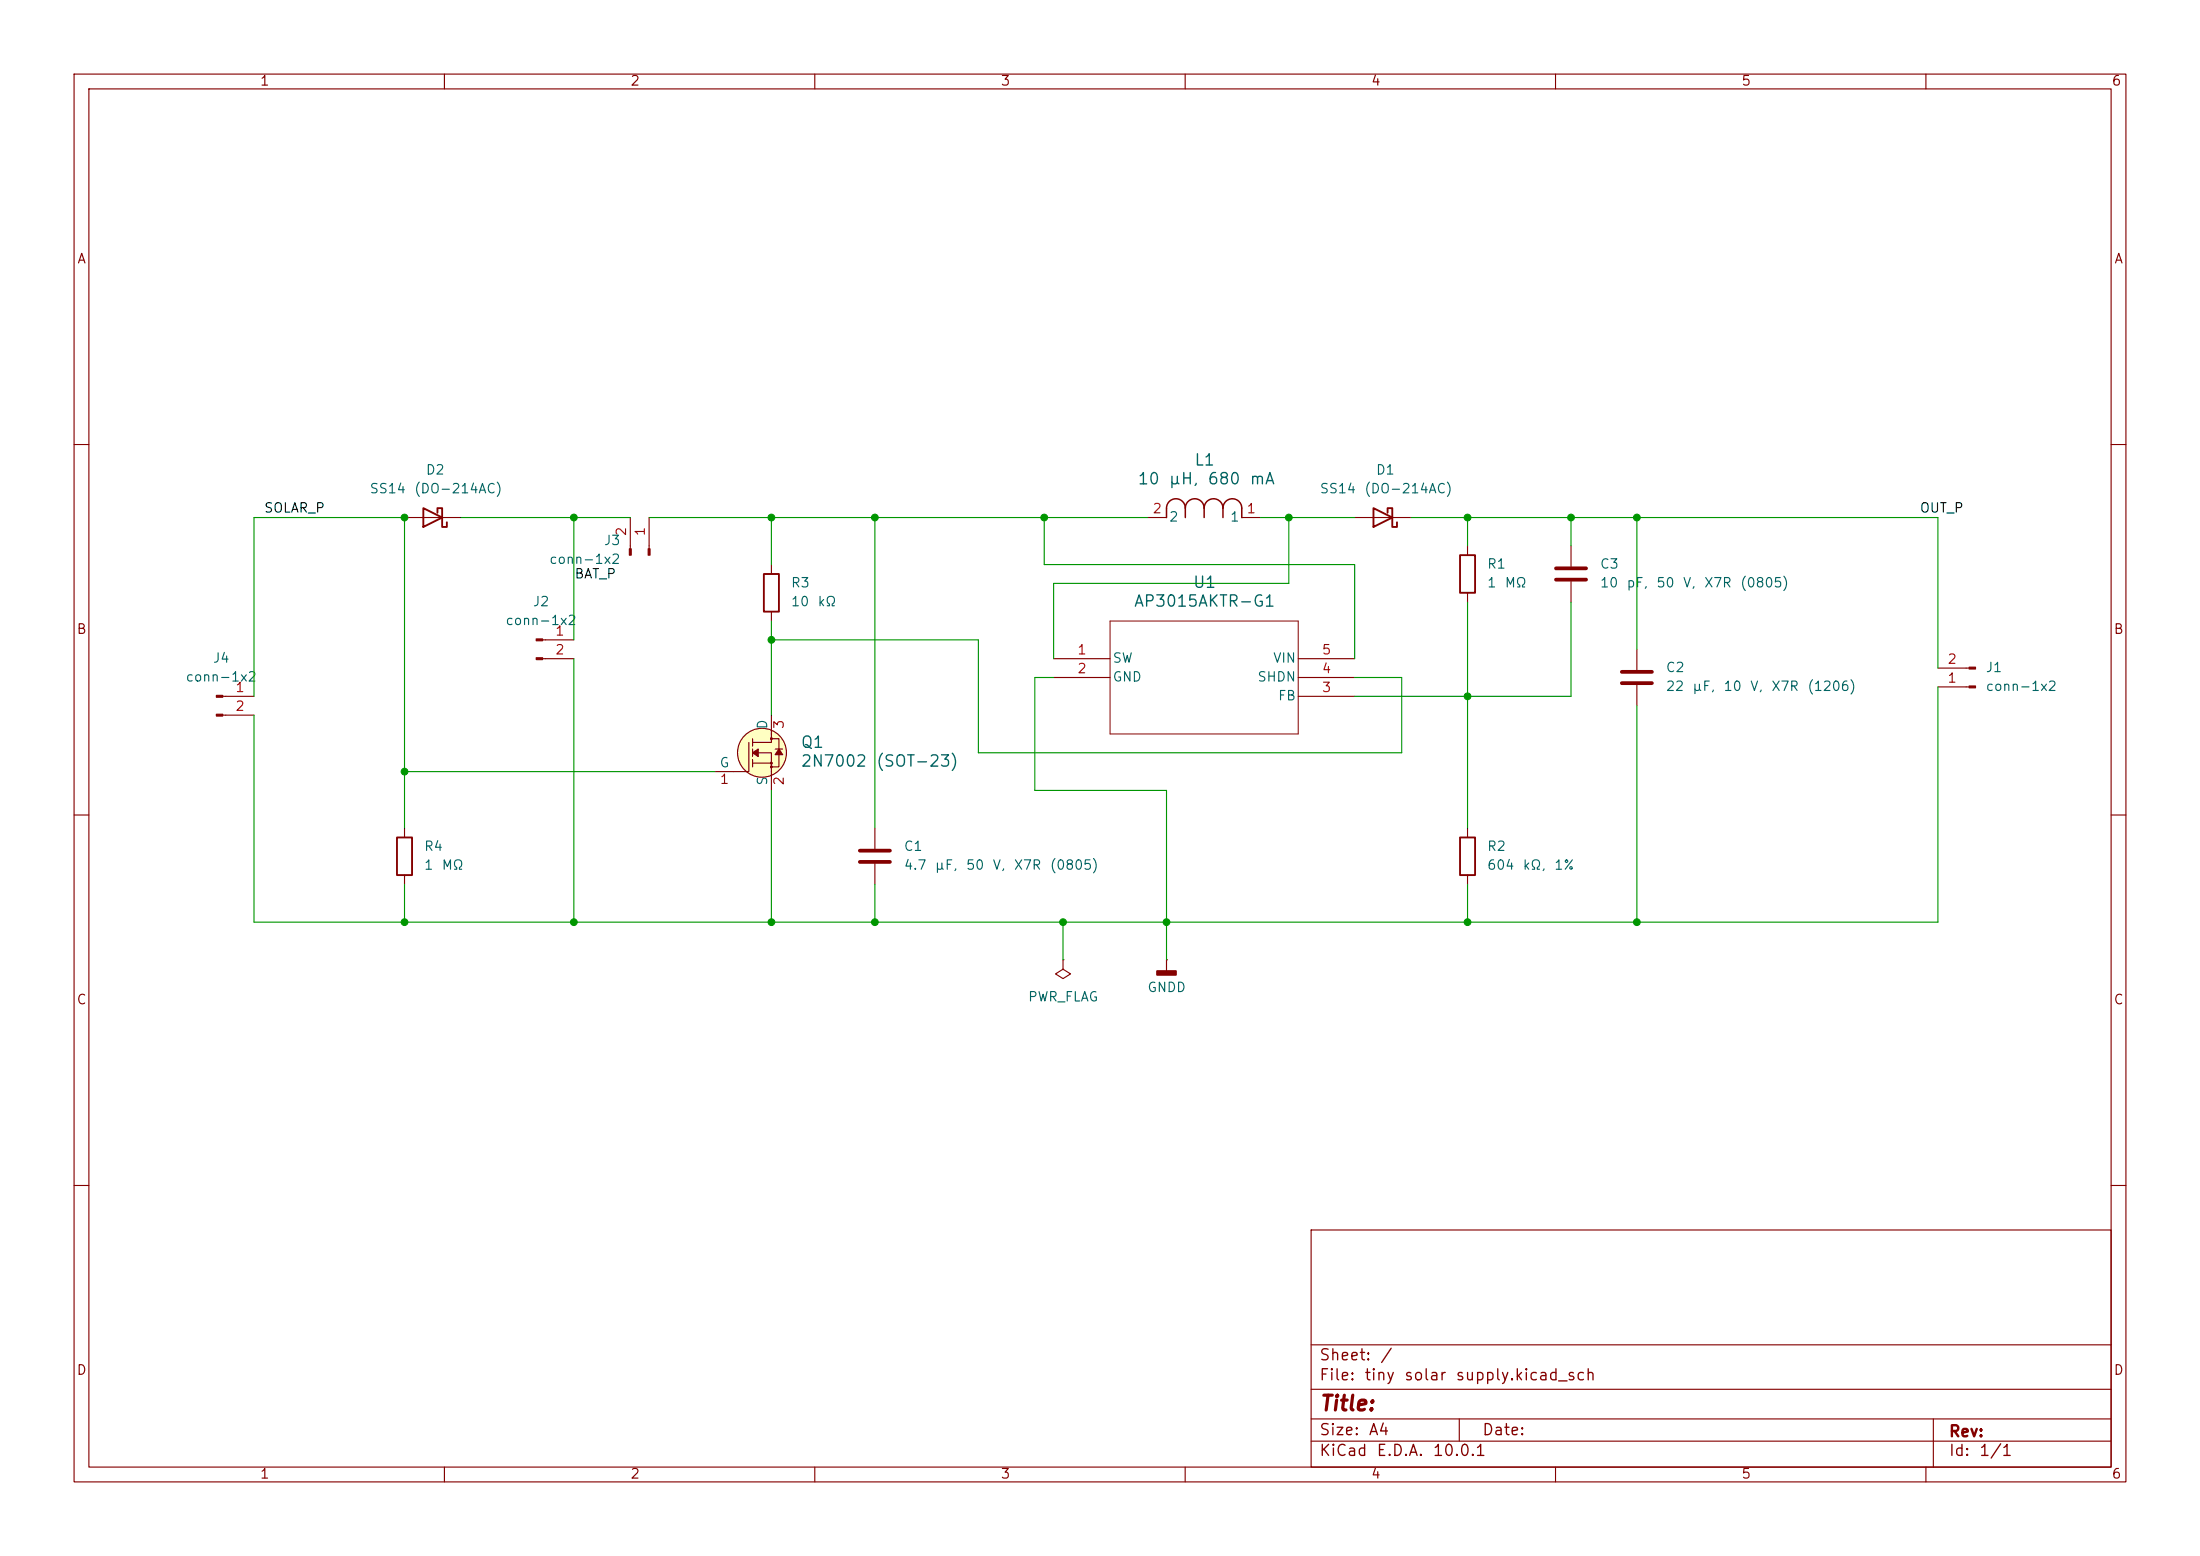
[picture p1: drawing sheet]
(kicad_sch
 (version 20260306)
 (generator "eeschema")
 (generator_version "10.0")
 (paper "A4")
 (lib_symbols
  (symbol "2026-07-17_06-51-12:ASPI-0630LR-100M-T15"
   (body_styles demorgan)
   (pin_names
    (offset 0.254)) (exclude_from_sim no) (in_bom yes) (on_board yes)
   (in_pos_files yes)
   (duplicate_pin_numbers_are_jumpers no)
   (property "Reference" "L" (at 6.985 5.08 0) (show_name no) (do_not_autoplace no) (effects (font (size 1.524 1.524))))
   (property "Value" "ASPI-0630LR-100M-T15" (at 6.985 -2.54 0) (show_name no) (do_not_autoplace no) (effects (font (size 1.524 1.524))))
   (property "Footprint" "IND_ASPI-0630LR_ABR" (at 0 0 0) (show_name no) (do_not_autoplace no) (hide yes) (effects (font (size 1.27 1.27)
    (italic yes))))
   (property "Datasheet" "ASPI-0630LR-100M-T15" (at 0 0 0) (show_name no) (do_not_autoplace no) (hide yes) (effects (font (size 1.27 1.27)
    (italic yes))))
   (property "Description" "" (at 0 0 0) (show_name no) (do_not_autoplace no) (hide yes) (effects (font (size 1.27 1.27))))
   (property "ki_locked" "" (at 0 0 0) (show_name no) (do_not_autoplace no) (effects (font (size 1.27 1.27))))
   (symbol "ASPI-0630LR-100M-T15_1_1"
    (polyline (pts (xy 2.54 0) (xy 2.54 1.27)) (stroke (width 0.2032) (type default)) (fill (type none)))
    (arc (start 2.54 1.27) (mid 3.81 2.5344) (end 5.08 1.27) (stroke (width 0.2032) (type default)) (fill (type none)))
    (polyline (pts (xy 5.08 0) (xy 5.08 1.27)) (stroke (width 0.2032) (type default)) (fill (type none)))
    (arc (start 5.08 1.27) (mid 6.35 2.5344) (end 7.62 1.27) (stroke (width 0.2032) (type default)) (fill (type none)))
    (polyline (pts (xy 7.62 0) (xy 7.62 1.27)) (stroke (width 0.2032) (type default)) (fill (type none)))
    (arc (start 7.62 1.27) (mid 8.89 2.5344) (end 10.16 1.27) (stroke (width 0.2032) (type default)) (fill (type none)))
    (polyline (pts (xy 10.16 0) (xy 10.16 1.27)) (stroke (width 0.2032) (type default)) (fill (type none)))
    (arc (start 10.16 1.27) (mid 11.43 2.5344) (end 12.7 1.27) (stroke (width 0.2032) (type default)) (fill (type none)))
    (polyline (pts (xy 12.7 0) (xy 12.7 1.27)) (stroke (width 0.2032) (type default)) (fill (type none)))
    (pin unspecified line (at 15.24 0 180) (length 2.54) (name "1" (effects (font (size 1.27 1.27)))) (number "1" (effects (font (size 1.27 1.27)))))
    (pin unspecified line (at 0 0 0) (length 2.54) (name "2" (effects (font (size 1.27 1.27)))) (number "2" (effects (font (size 1.27 1.27))))))
   (symbol "ASPI-0630LR-100M-T15_1_2"
    (arc (start -1.27 10.16) (mid -2.5344 11.43) (end -1.27 12.7) (stroke (width 0.2032) (type default)) (fill (type none)))
    (arc (start -1.27 7.62) (mid -2.5344 8.89) (end -1.27 10.16) (stroke (width 0.2032) (type default)) (fill (type none)))
    (arc (start -1.27 5.08) (mid -2.5344 6.35) (end -1.27 7.62) (stroke (width 0.2032) (type default)) (fill (type none)))
    (arc (start -1.27 2.54) (mid -2.5344 3.81) (end -1.27 5.08) (stroke (width 0.2032) (type default)) (fill (type none)))
    (polyline (pts (xy 0 12.7) (xy -1.27 12.7)) (stroke (width 0.2032) (type default)) (fill (type none)))
    (polyline (pts (xy 0 10.16) (xy -1.27 10.16)) (stroke (width 0.2032) (type default)) (fill (type none)))
    (polyline (pts (xy 0 7.62) (xy -1.27 7.62)) (stroke (width 0.2032) (type default)) (fill (type none)))
    (polyline (pts (xy 0 5.08) (xy -1.27 5.08)) (stroke (width 0.2032) (type default)) (fill (type none)))
    (polyline (pts (xy 0 2.54) (xy -1.27 2.54)) (stroke (width 0.2032) (type default)) (fill (type none)))
    (pin unspecified line (at 0 15.24 270) (length 2.54) (name "1" (effects (font (size 1.27 1.27)))) (number "1" (effects (font (size 1.27 1.27)))))
    (pin unspecified line (at 0 0 90) (length 2.54) (name "2" (effects (font (size 1.27 1.27)))) (number "2" (effects (font (size 1.27 1.27))))))
   (embedded_fonts no))
  (symbol "2026-07-17_06-52-28:AP3015AKTR-G1"
   (pin_names
    (offset 0.254)) (exclude_from_sim no) (in_bom yes) (on_board yes)
   (in_pos_files yes)
   (duplicate_pin_numbers_are_jumpers no)
   (property "Reference" "U" (at 20.32 10.16 0) (show_name no) (do_not_autoplace no) (effects (font (size 1.524 1.524))))
   (property "Value" "AP3015AKTR-G1" (at 20.32 7.62 0) (show_name no) (do_not_autoplace no) (effects (font (size 1.524 1.524))))
   (property "Footprint" "SOT23-5_1P55X2P9_DIO" (at 0 0 0) (show_name no) (do_not_autoplace no) (hide yes) (effects (font (size 1.27 1.27)
    (italic yes))))
   (property "Datasheet" "AP3015AKTR-G1" (at 0 0 0) (show_name no) (do_not_autoplace no) (hide yes) (effects (font (size 1.27 1.27)
    (italic yes))))
   (property "Description" "" (at 0 0 0) (show_name no) (do_not_autoplace no) (hide yes) (effects (font (size 1.27 1.27))))
   (property "ki_locked" "" (at 0 0 0) (show_name no) (do_not_autoplace no) (effects (font (size 1.27 1.27))))
   (symbol "AP3015AKTR-G1_0_1"
    (polyline (pts (xy 7.62 5.08) (xy 7.62 -10.16)) (stroke (width 0.127) (type default)) (fill (type none)))
    (polyline (pts (xy 7.62 -10.16) (xy 33.02 -10.16)) (stroke (width 0.127) (type default)) (fill (type none)))
    (polyline (pts (xy 33.02 5.08) (xy 7.62 5.08)) (stroke (width 0.127) (type default)) (fill (type none)))
    (polyline (pts (xy 33.02 -10.16) (xy 33.02 5.08)) (stroke (width 0.127) (type default)) (fill (type none)))
    (pin unspecified line (at 0 0 0) (length 7.62) (name "SW" (effects (font (size 1.27 1.27)))) (number "1" (effects (font (size 1.27 1.27)))))
    (pin power_out line (at 0 -2.54 0) (length 7.62) (name "GND" (effects (font (size 1.27 1.27)))) (number "2" (effects (font (size 1.27 1.27)))))
    (pin unspecified line (at 40.64 -5.08 180) (length 7.62) (name "FB" (effects (font (size 1.27 1.27)))) (number "3" (effects (font (size 1.27 1.27)))))
    (pin unspecified line (at 40.64 -2.54 180) (length 7.62) (name "SHDN" (effects (font (size 1.27 1.27)))) (number "4" (effects (font (size 1.27 1.27)))))
    (pin unspecified line (at 40.64 0 180) (length 7.62) (name "VIN" (effects (font (size 1.27 1.27)))) (number "5" (effects (font (size 1.27 1.27))))))
   (embedded_fonts no))
  (symbol "Connector:Conn_01x02_Pin"
   (pin_names
    (offset 1.016) (hide yes)) (exclude_from_sim no) (in_bom yes) (on_board yes)
   (in_pos_files yes)
   (duplicate_pin_numbers_are_jumpers no)
   (property "Reference" "J" (at 0 2.54 0) (show_name no) (do_not_autoplace no) (effects (font (size 1.27 1.27))))
   (property "Value" "Conn_01x02_Pin" (at 0 -5.08 0) (show_name no) (do_not_autoplace no) (effects (font (size 1.27 1.27))))
   (property "Footprint" "" (at 0 0 0) (show_name no) (do_not_autoplace no) (hide yes) (effects (font (size 1.27 1.27))))
   (property "Datasheet" "" (at 0 0 0) (show_name no) (do_not_autoplace no) (hide yes) (effects (font (size 1.27 1.27))))
   (property "Description" "Generic connector, single row, 01x02, script generated" (at 0 0 0) (show_name no) (do_not_autoplace no) (hide yes) (effects (font (size 1.27 1.27))))
   (property "ki_locked" "" (at 0 0 0) (show_name no) (do_not_autoplace no) (effects (font (size 1.27 1.27))))
   (symbol "Conn_01x02_Pin_1_1"
    (rectangle (start 0.8636 0.127) (end 0 -0.127) (stroke (width 0.1524) (type default)) (fill (type outline)))
    (rectangle (start 0.8636 -2.413) (end 0 -2.667) (stroke (width 0.1524) (type default)) (fill (type outline)))
    (polyline (pts (xy 1.27 0) (xy 0.8636 0)) (stroke (width 0.1524) (type default)) (fill (type none)))
    (polyline (pts (xy 1.27 -2.54) (xy 0.8636 -2.54)) (stroke (width 0.1524) (type default)) (fill (type none)))
    (pin passive line (at 5.08 0 180) (length 3.81) (name "Pin_1" (effects (font (size 1.27 1.27)))) (number "1" (effects (font (size 1.27 1.27)))))
    (pin passive line (at 5.08 -2.54 180) (length 3.81) (name "Pin_2" (effects (font (size 1.27 1.27)))) (number "2" (effects (font (size 1.27 1.27))))))
   (embedded_fonts no))
  (symbol "Device:C"
   (pin_numbers (hide yes))
   (pin_names
    (offset 0.254)) (exclude_from_sim no) (in_bom yes) (on_board yes)
   (in_pos_files yes)
   (duplicate_pin_numbers_are_jumpers no)
   (property "Reference" "C" (at 0.635 2.54 0) (show_name no) (do_not_autoplace no) (effects (font (size 1.27 1.27)) (justify left)))
   (property "Value" "C" (at 0.635 -2.54 0) (show_name no) (do_not_autoplace no) (effects (font (size 1.27 1.27)) (justify left)))
   (property "Footprint" "" (at 0.9652 -3.81 0) (show_name no) (do_not_autoplace no) (hide yes) (effects (font (size 1.27 1.27))))
   (property "Datasheet" "" (at 0 0 0) (show_name no) (do_not_autoplace no) (hide yes) (effects (font (size 1.27 1.27))))
   (property "Description" "Unpolarized capacitor" (at 0 0 0) (show_name no) (do_not_autoplace no) (hide yes) (effects (font (size 1.27 1.27))))
   (symbol "C_0_1"
    (polyline (pts (xy -2.032 0.762) (xy 2.032 0.762)) (stroke (width 0.508) (type default)) (fill (type none)))
    (polyline (pts (xy -2.032 -0.762) (xy 2.032 -0.762)) (stroke (width 0.508) (type default)) (fill (type none))))
   (symbol "C_1_1"
    (pin passive line (at 0 3.81 270) (length 2.794) (name "" (effects (font (size 1.27 1.27)))) (number "1" (effects (font (size 1.27 1.27)))))
    (pin passive line (at 0 -3.81 90) (length 2.794) (name "" (effects (font (size 1.27 1.27)))) (number "2" (effects (font (size 1.27 1.27))))))
   (embedded_fonts no))
  (symbol "Device:R"
   (pin_numbers (hide yes))
   (pin_names
    (offset 0)) (exclude_from_sim no) (in_bom yes) (on_board yes)
   (in_pos_files yes)
   (duplicate_pin_numbers_are_jumpers no)
   (property "Reference" "R" (at 2.032 0 90) (show_name no) (do_not_autoplace no) (effects (font (size 1.27 1.27))))
   (property "Value" "R" (at 0 0 90) (show_name no) (do_not_autoplace no) (effects (font (size 1.27 1.27))))
   (property "Footprint" "" (at -1.778 0 90) (show_name no) (do_not_autoplace no) (hide yes) (effects (font (size 1.27 1.27))))
   (property "Datasheet" "" (at 0 0 0) (show_name no) (do_not_autoplace no) (hide yes) (effects (font (size 1.27 1.27))))
   (property "Description" "Resistor" (at 0 0 0) (show_name no) (do_not_autoplace no) (hide yes) (effects (font (size 1.27 1.27))))
   (symbol "R_0_1"
    (rectangle (start -1.016 -2.54) (end 1.016 2.54) (stroke (width 0.254) (type default)) (fill (type none))))
   (symbol "R_1_1"
    (pin passive line (at 0 3.81 270) (length 1.27) (name "" (effects (font (size 1.27 1.27)))) (number "1" (effects (font (size 1.27 1.27)))))
    (pin passive line (at 0 -3.81 90) (length 1.27) (name "" (effects (font (size 1.27 1.27)))) (number "2" (effects (font (size 1.27 1.27))))))
   (embedded_fonts no))
  (symbol "Diode:SS14"
   (pin_numbers (hide yes))
   (pin_names
    (offset 1.016) (hide yes)) (exclude_from_sim no) (in_bom yes) (on_board yes)
   (in_pos_files yes)
   (duplicate_pin_numbers_are_jumpers no)
   (property "Reference" "D" (at 0 2.54 0) (show_name no) (do_not_autoplace no) (effects (font (size 1.27 1.27))))
   (property "Value" "SS14" (at 0 -2.54 0) (show_name no) (do_not_autoplace no) (effects (font (size 1.27 1.27))))
   (property "Footprint" "Diode_SMD:D_SMA" (at 0 -4.445 0) (show_name no) (do_not_autoplace no) (hide yes) (effects (font (size 1.27 1.27))))
   (property "Datasheet" "https://www.vishay.com/docs/88746/ss12.pdf" (at 0 0 0) (show_name no) (do_not_autoplace no) (hide yes) (effects (font (size 1.27 1.27))))
   (property "Description" "40V 1A Schottky Diode, SMA" (at 0 0 0) (show_name no) (do_not_autoplace no) (hide yes) (effects (font (size 1.27 1.27))))
   (symbol "SS14_0_1"
    (polyline (pts (xy -1.905 0.635) (xy -1.905 1.27) (xy -1.27 1.27) (xy -1.27 -1.27) (xy -0.635 -1.27) (xy -0.635 -0.635)) (stroke (width 0.254) (type default)) (fill (type none)))
    (polyline (pts (xy 1.27 1.27) (xy 1.27 -1.27) (xy -1.27 0) (xy 1.27 1.27)) (stroke (width 0.254) (type default)) (fill (type none)))
    (polyline (pts (xy 1.27 0) (xy -1.27 0)) (stroke (width 0) (type default)) (fill (type none))))
   (symbol "SS14_1_1"
    (pin passive line (at -3.81 0 0) (length 2.54) (name "K" (effects (font (size 1.27 1.27)))) (number "1" (effects (font (size 1.27 1.27)))))
    (pin passive line (at 3.81 0 180) (length 2.54) (name "A" (effects (font (size 1.27 1.27)))) (number "2" (effects (font (size 1.27 1.27))))))
   (embedded_fonts no))
  (symbol "dk_Transistors-FETs-MOSFETs-Single:2N7002"
   (pin_names
    (offset 0)) (exclude_from_sim no) (in_bom yes) (on_board yes)
   (in_pos_files yes)
   (duplicate_pin_numbers_are_jumpers no)
   (property "Reference" "Q" (at -2.6924 3.6322 0) (show_name no) (do_not_autoplace no) (effects (font (size 1.524 1.524)) (justify right)))
   (property "Value" "2N7002" (at 3.4544 0 90) (show_name no) (do_not_autoplace no) (effects (font (size 1.524 1.524))))
   (property "Footprint" "digikey-footprints:SOT-23-3" (at 5.08 5.08 0) (show_name no) (do_not_autoplace no) (hide yes) (effects (font (size 1.524 1.524)) (justify left)))
   (property "Datasheet" "https://www.onsemi.com/pub/Collateral/NDS7002A-D.PDF" (at 5.08 7.62 0) (show_name no) (do_not_autoplace no) (hide yes) (effects (font (size 1.524 1.524)) (justify left)))
   (property "Description" "MOSFET N-CH 60V 115MA SOT-23" (at 0 0 0) (show_name no) (do_not_autoplace no) (hide yes) (effects (font (size 1.27 1.27))))
   (property "Digi-Key_PN" "2N7002NCT-ND" (at 5.08 10.16 0) (show_name no) (do_not_autoplace no) (hide yes) (effects (font (size 1.524 1.524)) (justify left)))
   (property "MPN" "2N7002" (at 5.08 12.7 0) (show_name no) (do_not_autoplace no) (hide yes) (effects (font (size 1.524 1.524)) (justify left)))
   (property "Category" "Discrete Semiconductor Products" (at 5.08 15.24 0) (show_name no) (do_not_autoplace no) (hide yes) (effects (font (size 1.524 1.524)) (justify left)))
   (property "Family" "Transistors - FETs, MOSFETs - Single" (at 5.08 17.78 0) (show_name no) (do_not_autoplace no) (hide yes) (effects (font (size 1.524 1.524)) (justify left)))
   (property "DK_Datasheet_Link" "https://www.onsemi.com/pub/Collateral/NDS7002A-D.PDF" (at 5.08 20.32 0) (show_name no) (do_not_autoplace no) (hide yes) (effects (font (size 1.524 1.524)) (justify left)))
   (property "DK_Detail_Page" "/product-detail/en/on-semiconductor/2N7002/2N7002NCT-ND/244664" (at 5.08 22.86 0) (show_name no) (do_not_autoplace no) (hide yes) (effects (font (size 1.524 1.524)) (justify left)))
   (property "Description_1" "MOSFET N-CH 60V 115MA SOT-23" (at 5.08 25.4 0) (show_name no) (do_not_autoplace no) (hide yes) (effects (font (size 1.524 1.524)) (justify left)))
   (property "Manufacturer" "ON Semiconductor" (at 5.08 27.94 0) (show_name no) (do_not_autoplace no) (hide yes) (effects (font (size 1.524 1.524)) (justify left)))
   (property "Status" "Active" (at 5.08 30.48 0) (show_name no) (do_not_autoplace no) (hide yes) (effects (font (size 1.524 1.524)) (justify left)))
   (symbol "2N7002_0_1"
    (polyline (pts (xy -5.08 -2.54) (xy -3.048 -2.54) (xy -3.048 1.397)) (stroke (width 0) (type solid)) (fill (type none)))
    (circle (center -1.27 0) (radius 3.302) (stroke (width 0) (type solid)) (fill (type background)))
    (polyline (pts (xy -0.127 -1.905) (xy 1.016 -1.905) (xy 1.016 1.397) (xy 1.016 1.905) (xy -0.127 1.905)) (stroke (width 0) (type solid)) (fill (type none)))
    (polyline (pts (xy 0 2.54) (xy 0 1.397) (xy -2.54 1.397)) (stroke (width 0) (type solid)) (fill (type none)))
    (circle (center 0 1.905) (radius 0.127) (stroke (width 0) (type solid)) (fill (type none)))
    (polyline (pts (xy 0 -1.397) (xy -2.54 -1.397)) (stroke (width 0) (type solid)) (fill (type none)))
    (circle (center 0 -1.397) (radius 0.127) (stroke (width 0) (type solid)) (fill (type none)))
    (circle (center 0 -1.905) (radius 0.127) (stroke (width 0) (type solid)) (fill (type none)))
    (polyline (pts (xy 0 -2.54) (xy 0 0) (xy -2.54 0)) (stroke (width 0) (type solid)) (fill (type none))))
   (symbol "2N7002_1_1"
    (polyline (pts (xy -2.54 1.905) (xy -2.54 0.889)) (stroke (width 0) (type solid)) (fill (type none)))
    (polyline (pts (xy -2.54 0) (xy -2.54 0.508)) (stroke (width 0) (type solid)) (fill (type none)))
    (polyline (pts (xy -2.54 0) (xy -2.54 -0.508)) (stroke (width 0) (type solid)) (fill (type none)))
    (polyline (pts (xy -2.54 0) (xy -1.778 0.508) (xy -1.778 -0.508) (xy -2.54 0)) (stroke (width 0) (type solid)) (fill (type outline)))
    (polyline (pts (xy -2.54 -1.397) (xy -2.54 -0.889)) (stroke (width 0) (type solid)) (fill (type none)))
    (polyline (pts (xy -2.54 -1.397) (xy -2.54 -1.905)) (stroke (width 0) (type solid)) (fill (type none)))
    (polyline (pts (xy 1.016 0.508) (xy 0.508 -0.254) (xy 1.524 -0.254) (xy 1.016 0.508)) (stroke (width 0) (type solid)) (fill (type outline)))
    (polyline (pts (xy 1.524 0.508) (xy 0.508 0.508)) (stroke (width 0) (type solid)) (fill (type none)))
    (pin bidirectional line (at -7.62 -2.54 0) (length 2.54) (name "G" (effects (font (size 1.27 1.27)))) (number "1" (effects (font (size 1.27 1.27)))))
    (pin bidirectional line (at 0 -5.08 90) (length 2.54) (name "S" (effects (font (size 1.27 1.27)))) (number "2" (effects (font (size 1.27 1.27)))))
    (pin bidirectional line (at 0 5.08 270) (length 2.54) (name "D" (effects (font (size 1.27 1.27)))) (number "3" (effects (font (size 1.27 1.27))))))
   (embedded_fonts no))
  (symbol "power:GNDD"
   (power global)
   (pin_numbers (hide yes))
   (pin_names
    (offset 0) (hide yes)) (exclude_from_sim no) (in_bom yes) (on_board yes)
   (in_pos_files yes)
   (duplicate_pin_numbers_are_jumpers no)
   (property "Reference" "#PWR" (at 0 -6.35 0) (show_name no) (do_not_autoplace no) (hide yes) (effects (font (size 1.27 1.27))))
   (property "Value" "GNDD" (at 0 -3.175 0) (show_name no) (do_not_autoplace no) (effects (font (size 1.27 1.27))))
   (property "Footprint" "" (at 0 0 0) (show_name no) (do_not_autoplace no) (hide yes) (effects (font (size 1.27 1.27))))
   (property "Datasheet" "" (at 0 0 0) (show_name no) (do_not_autoplace no) (hide yes) (effects (font (size 1.27 1.27))))
   (property "Description" "Power symbol creates a global label with name \"GNDD\" , digital ground" (at 0 0 0) (show_name no) (do_not_autoplace no) (hide yes) (effects (font (size 1.27 1.27))))
   (symbol "GNDD_0_1"
    (rectangle (start -1.27 -1.524) (end 1.27 -2.032) (stroke (width 0.254) (type default)) (fill (type outline)))
    (polyline (pts (xy 0 0) (xy 0 -1.524)) (stroke (width 0) (type default)) (fill (type none))))
   (symbol "GNDD_1_1"
    (pin power_in line (at 0 0 270) (length 0) (name "" (effects (font (size 1.27 1.27)))) (number "1" (effects (font (size 1.27 1.27))))))
   (embedded_fonts no))
  (symbol "power:PWR_FLAG"
   (power global)
   (pin_numbers (hide yes))
   (pin_names
    (offset 0) (hide yes)) (exclude_from_sim no) (in_bom yes) (on_board yes)
   (in_pos_files yes)
   (duplicate_pin_numbers_are_jumpers no)
   (property "Reference" "#FLG" (at 0 1.905 0) (show_name no) (do_not_autoplace no) (hide yes) (effects (font (size 1.27 1.27))))
   (property "Value" "PWR_FLAG" (at 0 3.81 0) (show_name no) (do_not_autoplace no) (effects (font (size 1.27 1.27))))
   (property "Footprint" "" (at 0 0 0) (show_name no) (do_not_autoplace no) (hide yes) (effects (font (size 1.27 1.27))))
   (property "Datasheet" "" (at 0 0 0) (show_name no) (do_not_autoplace no) (hide yes) (effects (font (size 1.27 1.27))))
   (property "Description" "Special symbol for telling ERC where power comes from" (at 0 0 0) (show_name no) (do_not_autoplace no) (hide yes) (effects (font (size 1.27 1.27))))
   (symbol "PWR_FLAG_0_0"
    (pin power_out line (at 0 0 90) (length 0) (name "" (effects (font (size 1.27 1.27)))) (number "1" (effects (font (size 1.27 1.27))))))
   (symbol "PWR_FLAG_0_1"
    (polyline (pts (xy 0 0) (xy 0 1.27) (xy -1.016 1.905) (xy 0 2.54) (xy 1.016 1.905) (xy 0 1.27)) (stroke (width 0) (type default)) (fill (type none))))
   (embedded_fonts no)))
 (junction
  (at 198.12 69.85)
  (diameter 0)
  (color 0 0 0 0))
 (junction
  (at 104.14 86.36)
  (diameter 0)
  (color 0 0 0 0))
 (junction
  (at 140.97 69.85)
  (diameter 0)
  (color 0 0 0 0))
 (junction
  (at 118.11 69.85)
  (diameter 0)
  (color 0 0 0 0))
 (junction
  (at 104.14 69.85)
  (diameter 0)
  (color 0 0 0 0))
 (junction
  (at 220.98 69.85)
  (diameter 0)
  (color 0 0 0 0))
 (junction
  (at 118.11 124.46)
  (diameter 0)
  (color 0 0 0 0))
 (junction
  (at 54.61 69.85)
  (diameter 0)
  (color 0 0 0 0))
 (junction
  (at 198.12 93.98)
  (diameter 0)
  (color 0 0 0 0))
 (junction
  (at 77.47 124.46)
  (diameter 0)
  (color 0 0 0 0))
 (junction
  (at 104.14 124.46)
  (diameter 0)
  (color 0 0 0 0))
 (junction
  (at 54.61 104.14)
  (diameter 0)
  (color 0 0 0 0))
 (junction
  (at 77.47 69.85)
  (diameter 0)
  (color 0 0 0 0))
 (junction
  (at 173.99 69.85)
  (diameter 0)
  (color 0 0 0 0))
 (junction
  (at 212.09 69.85)
  (diameter 0)
  (color 0 0 0 0))
 (junction
  (at 157.48 124.46)
  (diameter 0)
  (color 0 0 0 0))
 (junction
  (at 220.98 124.46)
  (diameter 0)
  (color 0 0 0 0))
 (junction
  (at 198.12 124.46)
  (diameter 0)
  (color 0 0 0 0))
 (junction
  (at 54.61 124.46)
  (diameter 0)
  (color 0 0 0 0))
 (junction
  (at 143.51 124.46)
  (diameter 0)
  (color 0 0 0 0))
 (wire
  (pts (xy 139.7 91.44) (xy 139.7 106.68))
  (stroke (width 0) (type default)))
 (wire
  (pts (xy 118.11 124.46) (xy 118.11 119.38))
  (stroke (width 0) (type default)))
 (wire
  (pts (xy 190.5 69.85) (xy 198.12 69.85))
  (stroke (width 0) (type default)))
 (wire
  (pts (xy 104.14 83.82) (xy 104.14 86.36))
  (stroke (width 0) (type default)))
 (wire
  (pts (xy 198.12 124.46) (xy 198.12 119.38))
  (stroke (width 0) (type default)))
 (wire
  (pts (xy 77.47 124.46) (xy 104.14 124.46))
  (stroke (width 0) (type default)))
 (wire
  (pts (xy 157.48 106.68) (xy 157.48 124.46))
  (stroke (width 0) (type default)))
 (wire
  (pts (xy 132.08 101.6) (xy 132.08 86.36))
  (stroke (width 0) (type default)))
 (wire
  (pts (xy 104.14 124.46) (xy 118.11 124.46))
  (stroke (width 0) (type default)))
 (wire
  (pts (xy 220.98 124.46) (xy 198.12 124.46))
  (stroke (width 0) (type default)))
 (wire
  (pts (xy 142.24 88.9) (xy 142.24 78.74))
  (stroke (width 0) (type default)))
 (wire
  (pts (xy 118.11 69.85) (xy 118.11 111.76))
  (stroke (width 0) (type default)))
 (wire
  (pts (xy 157.48 124.46) (xy 157.48 129.54))
  (stroke (width 0) (type default)))
 (wire
  (pts (xy 173.99 69.85) (xy 182.88 69.85))
  (stroke (width 0) (type default)))
 (wire
  (pts (xy 118.11 124.46) (xy 143.51 124.46))
  (stroke (width 0) (type default)))
 (wire
  (pts (xy 54.61 124.46) (xy 77.47 124.46))
  (stroke (width 0) (type default)))
 (wire
  (pts (xy 182.88 91.44) (xy 189.23 91.44))
  (stroke (width 0) (type default)))
 (wire
  (pts (xy 220.98 69.85) (xy 220.98 87.63))
  (stroke (width 0) (type default)))
 (wire
  (pts (xy 118.11 69.85) (xy 140.97 69.85))
  (stroke (width 0) (type default)))
 (wire
  (pts (xy 261.62 124.46) (xy 220.98 124.46))
  (stroke (width 0) (type default)))
 (wire
  (pts (xy 104.14 69.85) (xy 104.14 76.2))
  (stroke (width 0) (type default)))
 (wire
  (pts (xy 140.97 76.2) (xy 140.97 69.85))
  (stroke (width 0) (type default)))
 (wire
  (pts (xy 54.61 104.14) (xy 96.52 104.14))
  (stroke (width 0) (type default)))
 (wire
  (pts (xy 104.14 69.85) (xy 118.11 69.85))
  (stroke (width 0) (type default)))
 (wire
  (pts (xy 87.63 69.85) (xy 104.14 69.85))
  (stroke (width 0) (type default)))
 (wire
  (pts (xy 142.24 78.74) (xy 173.99 78.74))
  (stroke (width 0) (type default)))
 (wire
  (pts (xy 104.14 106.68) (xy 104.14 124.46))
  (stroke (width 0) (type default)))
 (wire
  (pts (xy 189.23 101.6) (xy 132.08 101.6))
  (stroke (width 0) (type default)))
 (wire
  (pts (xy 54.61 111.76) (xy 54.61 104.14))
  (stroke (width 0) (type default)))
 (wire
  (pts (xy 212.09 81.28) (xy 212.09 93.98))
  (stroke (width 0) (type default)))
 (wire
  (pts (xy 34.29 124.46) (xy 54.61 124.46))
  (stroke (width 0) (type default)))
 (wire
  (pts (xy 198.12 69.85) (xy 212.09 69.85))
  (stroke (width 0) (type default)))
 (wire
  (pts (xy 220.98 69.85) (xy 261.62 69.85))
  (stroke (width 0) (type default)))
 (wire
  (pts (xy 157.48 124.46) (xy 198.12 124.46))
  (stroke (width 0) (type default)))
 (wire
  (pts (xy 143.51 124.46) (xy 143.51 129.54))
  (stroke (width 0) (type default)))
 (wire
  (pts (xy 34.29 69.85) (xy 54.61 69.85))
  (stroke (width 0) (type default)))
 (wire
  (pts (xy 62.23 69.85) (xy 77.47 69.85))
  (stroke (width 0) (type default)))
 (wire
  (pts (xy 104.14 86.36) (xy 104.14 96.52))
  (stroke (width 0) (type default)))
 (wire
  (pts (xy 189.23 91.44) (xy 189.23 101.6))
  (stroke (width 0) (type default)))
 (wire
  (pts (xy 261.62 69.85) (xy 261.62 90.17))
  (stroke (width 0) (type default)))
 (wire
  (pts (xy 261.62 92.71) (xy 261.62 124.46))
  (stroke (width 0) (type default)))
 (wire
  (pts (xy 170.18 69.85) (xy 173.99 69.85))
  (stroke (width 0) (type default)))
 (wire
  (pts (xy 198.12 69.85) (xy 198.12 73.66))
  (stroke (width 0) (type default)))
 (wire
  (pts (xy 140.97 76.2) (xy 182.88 76.2))
  (stroke (width 0) (type default)))
 (wire
  (pts (xy 77.47 69.85) (xy 85.09 69.85))
  (stroke (width 0) (type default)))
 (wire
  (pts (xy 104.14 86.36) (xy 132.08 86.36))
  (stroke (width 0) (type default)))
 (wire
  (pts (xy 220.98 95.25) (xy 220.98 124.46))
  (stroke (width 0) (type default)))
 (wire
  (pts (xy 54.61 124.46) (xy 54.61 119.38))
  (stroke (width 0) (type default)))
 (wire
  (pts (xy 142.24 91.44) (xy 139.7 91.44))
  (stroke (width 0) (type default)))
 (wire
  (pts (xy 143.51 124.46) (xy 157.48 124.46))
  (stroke (width 0) (type default)))
 (wire
  (pts (xy 139.7 106.68) (xy 157.48 106.68))
  (stroke (width 0) (type default)))
 (wire
  (pts (xy 212.09 69.85) (xy 220.98 69.85))
  (stroke (width 0) (type default)))
 (wire
  (pts (xy 77.47 69.85) (xy 77.47 86.36))
  (stroke (width 0) (type default)))
 (wire
  (pts (xy 212.09 93.98) (xy 198.12 93.98))
  (stroke (width 0) (type default)))
 (wire
  (pts (xy 34.29 96.52) (xy 34.29 124.46))
  (stroke (width 0) (type default)))
 (wire
  (pts (xy 34.29 93.98) (xy 34.29 69.85))
  (stroke (width 0) (type default)))
 (wire
  (pts (xy 182.88 93.98) (xy 198.12 93.98))
  (stroke (width 0) (type default)))
 (wire
  (pts (xy 212.09 69.85) (xy 212.09 73.66))
  (stroke (width 0) (type default)))
 (wire
  (pts (xy 173.99 78.74) (xy 173.99 69.85))
  (stroke (width 0) (type default)))
 (wire
  (pts (xy 54.61 104.14) (xy 54.61 69.85))
  (stroke (width 0) (type default)))
 (wire
  (pts (xy 140.97 69.85) (xy 154.94 69.85))
  (stroke (width 0) (type default)))
 (wire
  (pts (xy 77.47 88.9) (xy 77.47 124.46))
  (stroke (width 0) (type default)))
 (wire
  (pts (xy 182.88 88.9) (xy 182.88 76.2))
  (stroke (width 0) (type default)))
 (wire
  (pts (xy 198.12 93.98) (xy 198.12 111.76))
  (stroke (width 0) (type default)))
 (wire
  (pts (xy 198.12 81.28) (xy 198.12 93.98))
  (stroke (width 0) (type default)))
 (label "BAT_P"
  (at 77.47 78.74 0)
  (effects (font (size 1.27 1.27)) (justify left bottom)))
 (label "OUT_P"
  (at 259.08 69.85 0)
  (effects (font (size 1.27 1.27)) (justify left bottom)))
 (label "SOLAR_P"
  (at 35.56 69.85 0)
  (effects (font (size 1.27 1.27)) (justify left bottom)))
 (symbol
  (lib_id "Device:R")
  (at 198.12 77.47 0)
  (unit 1)
  (body_style 1)
  (exclude_from_sim no)
  (in_bom yes)
  (on_board yes)
  (in_pos_files yes)
  (dnp no)
  (fields_autoplaced yes)
  (property "Reference" "R1" (at 200.66 76.1999 0) (show_name no) (do_not_autoplace no) (effects (font (size 1.27 1.27)) (justify left)))
  (property "Value" "1 MΩ" (at 200.66 78.7399 0) (show_name no) (do_not_autoplace no) (effects (font (size 1.27 1.27)) (justify left)))
  (property "Footprint" "Resistor_SMD:R_0805_2012Metric" (at 196.342 77.47 90) (hide yes) (show_name no) (do_not_autoplace no) (effects (font (size 1.27 1.27))))
  (property "Datasheet" "" (at 198.12 77.47 0) (hide yes) (show_name no) (do_not_autoplace no) (effects (font (size 1.27 1.27))))
  (property "Description" "Resistor" (at 198.12 77.47 0) (hide yes) (show_name no) (do_not_autoplace no) (effects (font (size 1.27 1.27))))
  (pin "1")
  (pin "2"))
 (symbol
  (lib_id "Device:R")
  (at 54.61 115.57 0)
  (unit 1)
  (body_style 1)
  (exclude_from_sim no)
  (in_bom yes)
  (on_board yes)
  (in_pos_files yes)
  (dnp no)
  (fields_autoplaced yes)
  (property "Reference" "R4" (at 57.15 114.2999 0) (show_name no) (do_not_autoplace no) (effects (font (size 1.27 1.27)) (justify left)))
  (property "Value" "1 MΩ" (at 57.15 116.8399 0) (show_name no) (do_not_autoplace no) (effects (font (size 1.27 1.27)) (justify left)))
  (property "Footprint" "Resistor_SMD:R_0805_2012Metric" (at 52.832 115.57 90) (hide yes) (show_name no) (do_not_autoplace no) (effects (font (size 1.27 1.27))))
  (property "Datasheet" "" (at 54.61 115.57 0) (hide yes) (show_name no) (do_not_autoplace no) (effects (font (size 1.27 1.27))))
  (property "Description" "Resistor" (at 54.61 115.57 0) (hide yes) (show_name no) (do_not_autoplace no) (effects (font (size 1.27 1.27))))
  (pin "1")
  (pin "2"))
 (symbol
  (lib_id "Device:C")
  (at 118.11 115.57 0)
  (unit 1)
  (body_style 1)
  (exclude_from_sim no)
  (in_bom yes)
  (on_board yes)
  (in_pos_files yes)
  (dnp no)
  (fields_autoplaced yes)
  (property "Reference" "C1" (at 121.92 114.2999 0) (show_name no) (do_not_autoplace no) (effects (font (size 1.27 1.27)) (justify left)))
  (property "Value" "4.7 µF, 50 V, X7R (0805)" (at 121.92 116.8399 0) (show_name no) (do_not_autoplace no) (effects (font (size 1.27 1.27)) (justify left)))
  (property "Footprint" "Capacitor_SMD:C_0805_2012Metric" (at 119.0752 119.38 0) (hide yes) (show_name no) (do_not_autoplace no) (effects (font (size 1.27 1.27))))
  (property "Datasheet" "" (at 118.11 115.57 0) (hide yes) (show_name no) (do_not_autoplace no) (effects (font (size 1.27 1.27))))
  (property "Description" "Unpolarized capacitor" (at 118.11 115.57 0) (hide yes) (show_name no) (do_not_autoplace no) (effects (font (size 1.27 1.27))))
  (pin "1")
  (pin "2"))
 (symbol
  (lib_id "power:PWR_FLAG")
  (at 143.51 129.54 180)
  (unit 1)
  (body_style 1)
  (exclude_from_sim no)
  (in_bom yes)
  (on_board yes)
  (in_pos_files yes)
  (dnp no)
  (fields_autoplaced yes)
  (property "Reference" "#FLG01" (at 143.51 131.445 0) (hide yes) (show_name no) (do_not_autoplace no) (effects (font (size 1.27 1.27))))
  (property "Value" "PWR_FLAG" (at 143.51 134.62 0) (show_name no) (do_not_autoplace no) (effects (font (size 1.27 1.27))))
  (property "Footprint" "" (at 143.51 129.54 0) (hide yes) (show_name no) (do_not_autoplace no) (effects (font (size 1.27 1.27))))
  (property "Datasheet" "" (at 143.51 129.54 0) (hide yes) (show_name no) (do_not_autoplace no) (effects (font (size 1.27 1.27))))
  (property "Description" "Special symbol for telling ERC where power comes from" (at 143.51 129.54 0) (hide yes) (show_name no) (do_not_autoplace no) (effects (font (size 1.27 1.27))))
  (pin "1"))
 (symbol
  (lib_id "Connector:Conn_01x02_Pin")
  (at 87.63 74.93 270)
  (mirror x)
  (unit 1)
  (body_style 1)
  (exclude_from_sim no)
  (in_bom yes)
  (on_board yes)
  (in_pos_files yes)
  (dnp no)
  (property "Reference" "J3" (at 83.82 73.0249 90) (show_name no) (do_not_autoplace no) (effects (font (size 1.27 1.27)) (justify right)))
  (property "Value" "conn-1x2" (at 83.82 75.5649 90) (show_name no) (do_not_autoplace no) (effects (font (size 1.27 1.27)) (justify right)))
  (property "Footprint" "Button_Switch_THT:SW_DIP_SPSTx01_Slide_6.7x4.1mm_W7.62mm_P2.54mm_LowProfile" (at 87.63 74.93 0) (hide yes) (show_name no) (do_not_autoplace no) (effects (font (size 1.27 1.27))))
  (property "Datasheet" "" (at 87.63 74.93 0) (hide yes) (show_name no) (do_not_autoplace no) (effects (font (size 1.27 1.27))))
  (property "Description" "Generic connector, single row, 01x02, script generated" (at 87.63 74.93 0) (hide yes) (show_name no) (do_not_autoplace no) (effects (font (size 1.27 1.27))))
  (pin "1")
  (pin "2"))
 (symbol
  (lib_id "Device:R")
  (at 104.14 80.01 0)
  (unit 1)
  (body_style 1)
  (exclude_from_sim no)
  (in_bom yes)
  (on_board yes)
  (in_pos_files yes)
  (dnp no)
  (fields_autoplaced yes)
  (property "Reference" "R3" (at 106.68 78.7399 0) (show_name no) (do_not_autoplace no) (effects (font (size 1.27 1.27)) (justify left)))
  (property "Value" "10 kΩ" (at 106.68 81.2799 0) (show_name no) (do_not_autoplace no) (effects (font (size 1.27 1.27)) (justify left)))
  (property "Footprint" "Resistor_SMD:R_0805_2012Metric" (at 102.362 80.01 90) (hide yes) (show_name no) (do_not_autoplace no) (effects (font (size 1.27 1.27))))
  (property "Datasheet" "" (at 104.14 80.01 0) (hide yes) (show_name no) (do_not_autoplace no) (effects (font (size 1.27 1.27))))
  (property "Description" "Resistor" (at 104.14 80.01 0) (hide yes) (show_name no) (do_not_autoplace no) (effects (font (size 1.27 1.27))))
  (pin "1")
  (pin "2"))
 (symbol
  (lib_id "2026-07-17_06-51-12:ASPI-0630LR-100M-T15")
  (at 154.94 69.85 0)
  (unit 1)
  (body_style 1)
  (exclude_from_sim no)
  (in_bom yes)
  (on_board yes)
  (in_pos_files yes)
  (dnp no)
  (fields_autoplaced yes)
  (property "Reference" "L1" (at 162.56 62.23 0) (show_name no) (do_not_autoplace no) (effects (font (size 1.524 1.524))))
  (property "Value" "10 µH, 680 mA" (at 162.56 64.77 0) (show_name no) (do_not_autoplace no) (effects (font (size 1.524 1.524))))
  (property "Footprint" "ASPI-0630LR-100M-T15:IND_ASPI-0630LR_ABR" (at 154.94 69.85 0) (hide yes) (show_name no) (do_not_autoplace no) (effects (font (size 1.27 1.27)
    (italic yes))))
  (property "Datasheet" "ASPI-0630LR-100M-T15" (at 154.94 69.85 0) (hide yes) (show_name no) (do_not_autoplace no) (effects (font (size 1.27 1.27)
    (italic yes))))
  (property "Description" "" (at 154.94 69.85 0) (hide yes) (show_name no) (do_not_autoplace no) (effects (font (size 1.27 1.27))))
  (pin "1")
  (pin "2"))
 (symbol
  (lib_id "Connector:Conn_01x02_Pin")
  (at 72.39 86.36 0)
  (unit 1)
  (body_style 1)
  (exclude_from_sim no)
  (in_bom yes)
  (on_board yes)
  (in_pos_files yes)
  (dnp no)
  (fields_autoplaced yes)
  (property "Reference" "J2" (at 73.025 81.28 0) (show_name no) (do_not_autoplace no) (effects (font (size 1.27 1.27))))
  (property "Value" "conn-1x2" (at 73.025 83.82 0) (show_name no) (do_not_autoplace no) (effects (font (size 1.27 1.27))))
  (property "Footprint" "Connector_PinHeader_2.54mm:PinHeader_1x02_P2.54mm_Horizontal" (at 72.39 86.36 0) (hide yes) (show_name no) (do_not_autoplace no) (effects (font (size 1.27 1.27))))
  (property "Datasheet" "" (at 72.39 86.36 0) (hide yes) (show_name no) (do_not_autoplace no) (effects (font (size 1.27 1.27))))
  (property "Description" "Generic connector, single row, 01x02, script generated" (at 72.39 86.36 0) (hide yes) (show_name no) (do_not_autoplace no) (effects (font (size 1.27 1.27))))
  (pin "1")
  (pin "2"))
 (symbol
  (lib_id "Device:C")
  (at 220.98 91.44 0)
  (unit 1)
  (body_style 1)
  (exclude_from_sim no)
  (in_bom yes)
  (on_board yes)
  (in_pos_files yes)
  (dnp no)
  (fields_autoplaced yes)
  (property "Reference" "C2" (at 224.79 90.1699 0) (show_name no) (do_not_autoplace no) (effects (font (size 1.27 1.27)) (justify left)))
  (property "Value" "22 µF, 10 V, X7R (1206)" (at 224.79 92.7099 0) (show_name no) (do_not_autoplace no) (effects (font (size 1.27 1.27)) (justify left)))
  (property "Footprint" "Capacitor_SMD:C_1206_3216Metric" (at 221.9452 95.25 0) (hide yes) (show_name no) (do_not_autoplace no) (effects (font (size 1.27 1.27))))
  (property "Datasheet" "" (at 220.98 91.44 0) (hide yes) (show_name no) (do_not_autoplace no) (effects (font (size 1.27 1.27))))
  (property "Description" "Unpolarized capacitor" (at 220.98 91.44 0) (hide yes) (show_name no) (do_not_autoplace no) (effects (font (size 1.27 1.27))))
  (pin "1")
  (pin "2"))
 (symbol
  (lib_id "power:GNDD")
  (at 157.48 129.54 0)
  (unit 1)
  (body_style 1)
  (exclude_from_sim no)
  (in_bom yes)
  (on_board yes)
  (in_pos_files yes)
  (dnp no)
  (fields_autoplaced yes)
  (property "Reference" "#PWR01" (at 157.48 135.89 0) (hide yes) (show_name no) (do_not_autoplace no) (effects (font (size 1.27 1.27))))
  (property "Value" "GNDD" (at 157.48 133.35 0) (show_name no) (do_not_autoplace no) (effects (font (size 1.27 1.27))))
  (property "Footprint" "" (at 157.48 129.54 0) (hide yes) (show_name no) (do_not_autoplace no) (effects (font (size 1.27 1.27))))
  (property "Datasheet" "" (at 157.48 129.54 0) (hide yes) (show_name no) (do_not_autoplace no) (effects (font (size 1.27 1.27))))
  (property "Description" "Power symbol creates a global label with name \"GNDD\" , digital ground" (at 157.48 129.54 0) (hide yes) (show_name no) (do_not_autoplace no) (effects (font (size 1.27 1.27))))
  (pin "1"))
 (symbol
  (lib_id "2026-07-17_06-52-28:AP3015AKTR-G1")
  (at 142.24 88.9 0)
  (unit 1)
  (body_style 1)
  (exclude_from_sim no)
  (in_bom yes)
  (on_board yes)
  (in_pos_files yes)
  (dnp no)
  (fields_autoplaced yes)
  (property "Reference" "U1" (at 162.56 78.74 0) (show_name no) (do_not_autoplace no) (effects (font (size 1.524 1.524))))
  (property "Value" "AP3015AKTR-G1" (at 162.56 81.28 0) (show_name no) (do_not_autoplace no) (effects (font (size 1.524 1.524))))
  (property "Footprint" "AP3015AKTR-G1:SOT23-5_1P55X2P9_DIO" (at 142.24 88.9 0) (hide yes) (show_name no) (do_not_autoplace no) (effects (font (size 1.27 1.27)
    (italic yes))))
  (property "Datasheet" "AP3015AKTR-G1" (at 142.24 88.9 0) (hide yes) (show_name no) (do_not_autoplace no) (effects (font (size 1.27 1.27)
    (italic yes))))
  (property "Description" "" (at 142.24 88.9 0) (hide yes) (show_name no) (do_not_autoplace no) (effects (font (size 1.27 1.27))))
  (pin "2")
  (pin "3")
  (pin "1")
  (pin "4")
  (pin "5"))
 (symbol
  (lib_id "Connector:Conn_01x02_Pin")
  (at 29.21 93.98 0)
  (unit 1)
  (body_style 1)
  (exclude_from_sim no)
  (in_bom yes)
  (on_board yes)
  (in_pos_files yes)
  (dnp no)
  (fields_autoplaced yes)
  (property "Reference" "J4" (at 29.845 88.9 0) (show_name no) (do_not_autoplace no) (effects (font (size 1.27 1.27))))
  (property "Value" "conn-1x2" (at 29.845 91.44 0) (show_name no) (do_not_autoplace no) (effects (font (size 1.27 1.27))))
  (property "Footprint" "Connector_PinHeader_2.54mm:PinHeader_1x02_P2.54mm_Horizontal" (at 29.21 93.98 0) (hide yes) (show_name no) (do_not_autoplace no) (effects (font (size 1.27 1.27))))
  (property "Datasheet" "" (at 29.21 93.98 0) (hide yes) (show_name no) (do_not_autoplace no) (effects (font (size 1.27 1.27))))
  (property "Description" "Generic connector, single row, 01x02, script generated" (at 29.21 93.98 0) (hide yes) (show_name no) (do_not_autoplace no) (effects (font (size 1.27 1.27))))
  (pin "1")
  (pin "2"))
 (symbol
  (lib_id "Connector:Conn_01x02_Pin")
  (at 266.7 92.71 180)
  (unit 1)
  (body_style 1)
  (exclude_from_sim no)
  (in_bom yes)
  (on_board yes)
  (in_pos_files yes)
  (dnp no)
  (fields_autoplaced yes)
  (property "Reference" "J1" (at 267.97 90.1699 0) (show_name no) (do_not_autoplace no) (effects (font (size 1.27 1.27)) (justify right)))
  (property "Value" "conn-1x2" (at 267.97 92.7099 0) (show_name no) (do_not_autoplace no) (effects (font (size 1.27 1.27)) (justify right)))
  (property "Footprint" "Connector_PinHeader_2.54mm:PinHeader_1x02_P2.54mm_Horizontal" (at 266.7 92.71 0) (hide yes) (show_name no) (do_not_autoplace no) (effects (font (size 1.27 1.27))))
  (property "Datasheet" "" (at 266.7 92.71 0) (hide yes) (show_name no) (do_not_autoplace no) (effects (font (size 1.27 1.27))))
  (property "Description" "Generic connector, single row, 01x02, script generated" (at 266.7 92.71 0) (hide yes) (show_name no) (do_not_autoplace no) (effects (font (size 1.27 1.27))))
  (pin "1")
  (pin "2"))
 (symbol
  (lib_id "Device:R")
  (at 198.12 115.57 0)
  (unit 1)
  (body_style 1)
  (exclude_from_sim no)
  (in_bom yes)
  (on_board yes)
  (in_pos_files yes)
  (dnp no)
  (fields_autoplaced yes)
  (property "Reference" "R2" (at 200.66 114.2999 0) (show_name no) (do_not_autoplace no) (effects (font (size 1.27 1.27)) (justify left)))
  (property "Value" "604 kΩ, 1%" (at 200.66 116.8399 0) (show_name no) (do_not_autoplace no) (effects (font (size 1.27 1.27)) (justify left)))
  (property "Footprint" "Resistor_SMD:R_0805_2012Metric" (at 196.342 115.57 90) (hide yes) (show_name no) (do_not_autoplace no) (effects (font (size 1.27 1.27))))
  (property "Datasheet" "" (at 198.12 115.57 0) (hide yes) (show_name no) (do_not_autoplace no) (effects (font (size 1.27 1.27))))
  (property "Description" "Resistor" (at 198.12 115.57 0) (hide yes) (show_name no) (do_not_autoplace no) (effects (font (size 1.27 1.27))))
  (pin "1")
  (pin "2"))
 (symbol
  (lib_id "Diode:SS14")
  (at 186.69 69.85 180)
  (unit 1)
  (body_style 1)
  (exclude_from_sim no)
  (in_bom yes)
  (on_board yes)
  (in_pos_files yes)
  (dnp no)
  (fields_autoplaced yes)
  (property "Reference" "D1" (at 187.0075 63.5 0) (show_name no) (do_not_autoplace no) (effects (font (size 1.27 1.27))))
  (property "Value" "SS14 (DO-214AC)" (at 187.0075 66.04 0) (show_name no) (do_not_autoplace no) (effects (font (size 1.27 1.27))))
  (property "Footprint" "Diode_SMD:D_SMA" (at 186.69 65.405 0) (hide yes) (show_name no) (do_not_autoplace no) (effects (font (size 1.27 1.27))))
  (property "Datasheet" "https://www.vishay.com/docs/88746/ss12.pdf" (at 186.69 69.85 0) (hide yes) (show_name no) (do_not_autoplace no) (effects (font (size 1.27 1.27))))
  (property "Description" "40V 1A Schottky Diode, SMA" (at 186.69 69.85 0) (hide yes) (show_name no) (do_not_autoplace no) (effects (font (size 1.27 1.27))))
  (pin "1")
  (pin "2"))
 (symbol
  (lib_id "Diode:SS14")
  (at 58.42 69.85 180)
  (unit 1)
  (body_style 1)
  (exclude_from_sim no)
  (in_bom yes)
  (on_board yes)
  (in_pos_files yes)
  (dnp no)
  (fields_autoplaced yes)
  (property "Reference" "D2" (at 58.7375 63.5 0) (show_name no) (do_not_autoplace no) (effects (font (size 1.27 1.27))))
  (property "Value" "SS14 (DO-214AC)" (at 58.7375 66.04 0) (show_name no) (do_not_autoplace no) (effects (font (size 1.27 1.27))))
  (property "Footprint" "Diode_SMD:D_SMA" (at 58.42 65.405 0) (hide yes) (show_name no) (do_not_autoplace no) (effects (font (size 1.27 1.27))))
  (property "Datasheet" "https://www.vishay.com/docs/88746/ss12.pdf" (at 58.42 69.85 0) (hide yes) (show_name no) (do_not_autoplace no) (effects (font (size 1.27 1.27))))
  (property "Description" "40V 1A Schottky Diode, SMA" (at 58.42 69.85 0) (hide yes) (show_name no) (do_not_autoplace no) (effects (font (size 1.27 1.27))))
  (pin "1")
  (pin "2"))
 (symbol
  (lib_id "Device:C")
  (at 212.09 77.47 0)
  (unit 1)
  (body_style 1)
  (exclude_from_sim no)
  (in_bom yes)
  (on_board yes)
  (in_pos_files yes)
  (dnp no)
  (fields_autoplaced yes)
  (property "Reference" "C3" (at 215.9 76.1999 0) (show_name no) (do_not_autoplace no) (effects (font (size 1.27 1.27)) (justify left)))
  (property "Value" "10 pF, 50 V, X7R (0805)" (at 215.9 78.7399 0) (show_name no) (do_not_autoplace no) (effects (font (size 1.27 1.27)) (justify left)))
  (property "Footprint" "Capacitor_SMD:C_0805_2012Metric" (at 213.0552 81.28 0) (hide yes) (show_name no) (do_not_autoplace no) (effects (font (size 1.27 1.27))))
  (property "Datasheet" "" (at 212.09 77.47 0) (hide yes) (show_name no) (do_not_autoplace no) (effects (font (size 1.27 1.27))))
  (property "Description" "Unpolarized capacitor" (at 212.09 77.47 0) (hide yes) (show_name no) (do_not_autoplace no) (effects (font (size 1.27 1.27))))
  (pin "1")
  (pin "2"))
 (symbol
  (lib_id "dk_Transistors-FETs-MOSFETs-Single:2N7002")
  (at 104.14 101.6 0)
  (unit 1)
  (body_style 1)
  (exclude_from_sim no)
  (in_bom yes)
  (on_board yes)
  (in_pos_files yes)
  (dnp no)
  (fields_autoplaced yes)
  (property "Reference" "Q1" (at 107.95 100.3299 0) (show_name no) (do_not_autoplace no) (effects (font (size 1.524 1.524)) (justify left)))
  (property "Value" "2N7002 (SOT-23)" (at 107.95 102.8699 0) (show_name no) (do_not_autoplace no) (effects (font (size 1.524 1.524)) (justify left)))
  (property "Footprint" "digikey-footprints:SOT-23-3" (at 109.22 96.52 0) (hide yes) (show_name no) (do_not_autoplace no) (effects (font (size 1.524 1.524)) (justify left)))
  (property "Datasheet" "https://www.onsemi.com/pub/Collateral/NDS7002A-D.PDF" (at 109.22 93.98 0) (hide yes) (show_name no) (do_not_autoplace no) (effects (font (size 1.524 1.524)) (justify left)))
  (property "Description" "MOSFET N-CH 60V 115MA SOT-23" (at 104.14 101.6 0) (hide yes) (show_name no) (do_not_autoplace no) (effects (font (size 1.27 1.27))))
  (property "Digi-Key_PN" "2N7002NCT-ND" (at 109.22 91.44 0) (hide yes) (show_name no) (do_not_autoplace no) (effects (font (size 1.524 1.524)) (justify left)))
  (property "MPN" "2N7002" (at 109.22 88.9 0) (hide yes) (show_name no) (do_not_autoplace no) (effects (font (size 1.524 1.524)) (justify left)))
  (property "Category" "Discrete Semiconductor Products" (at 109.22 86.36 0) (hide yes) (show_name no) (do_not_autoplace no) (effects (font (size 1.524 1.524)) (justify left)))
  (property "Family" "Transistors - FETs, MOSFETs - Single" (at 109.22 83.82 0) (hide yes) (show_name no) (do_not_autoplace no) (effects (font (size 1.524 1.524)) (justify left)))
  (property "DK_Datasheet_Link" "https://www.onsemi.com/pub/Collateral/NDS7002A-D.PDF" (at 109.22 81.28 0) (hide yes) (show_name no) (do_not_autoplace no) (effects (font (size 1.524 1.524)) (justify left)))
  (property "DK_Detail_Page" "/product-detail/en/on-semiconductor/2N7002/2N7002NCT-ND/244664" (at 109.22 78.74 0) (hide yes) (show_name no) (do_not_autoplace no) (effects (font (size 1.524 1.524)) (justify left)))
  (property "Description_1" "MOSFET N-CH 60V 115MA SOT-23" (at 109.22 76.2 0) (hide yes) (show_name no) (do_not_autoplace no) (effects (font (size 1.524 1.524)) (justify left)))
  (property "Manufacturer" "ON Semiconductor" (at 109.22 73.66 0) (hide yes) (show_name no) (do_not_autoplace no) (effects (font (size 1.524 1.524)) (justify left)))
  (property "Status" "Active" (at 109.22 71.12 0) (hide yes) (show_name no) (do_not_autoplace no) (effects (font (size 1.524 1.524)) (justify left)))
  (pin "3")
  (pin "1")
  (pin "2"))
 (sheet_instances
  (path ""
   (page "1")))
 (embedded_fonts no))
